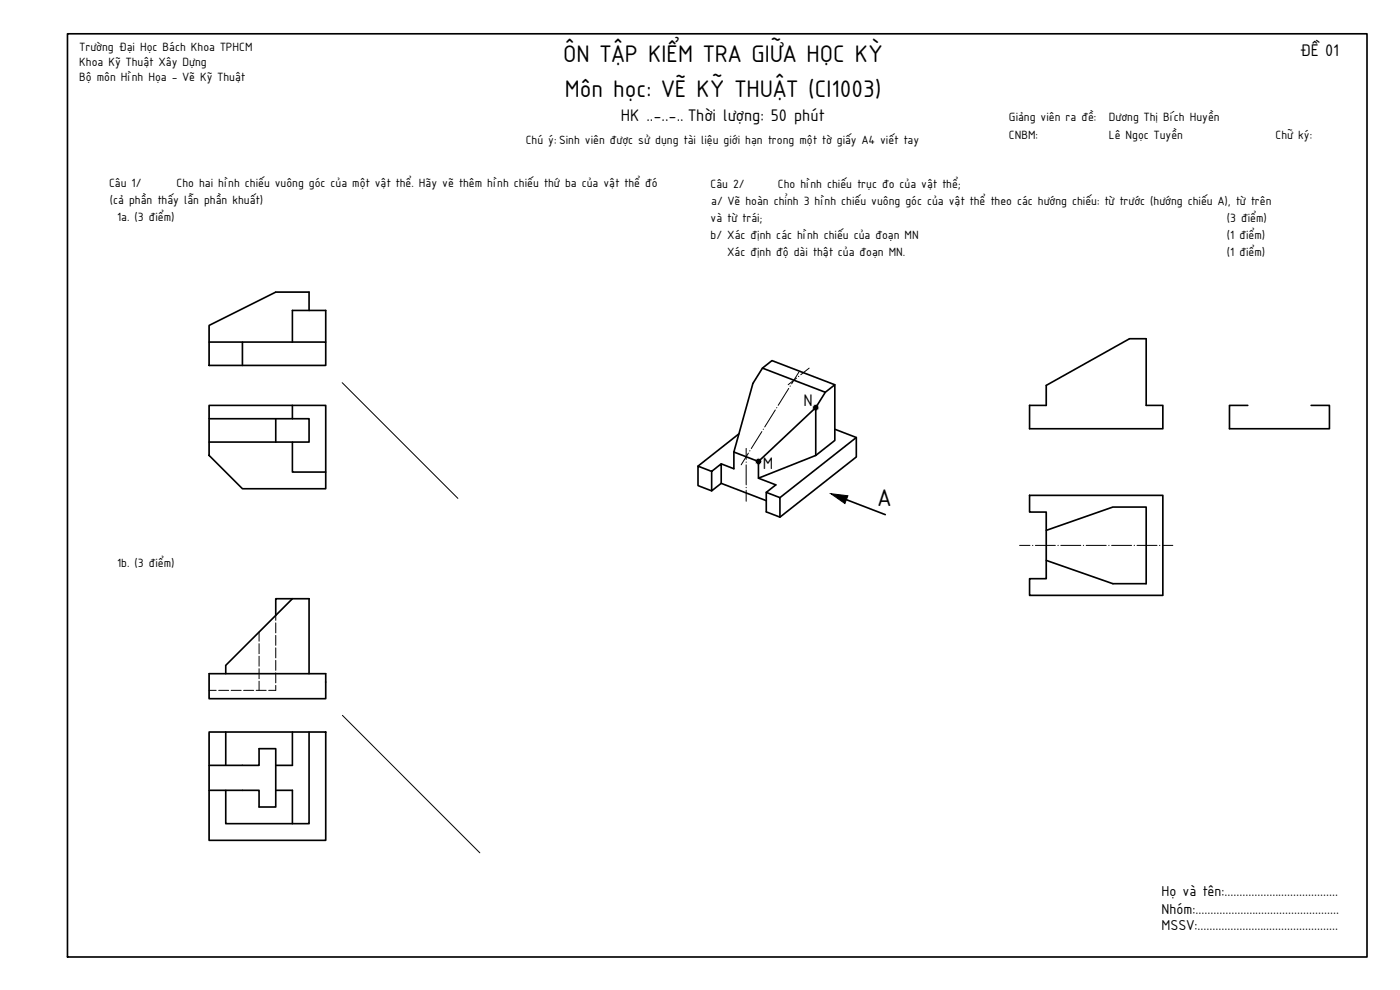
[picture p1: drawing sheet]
<svg xmlns="http://www.w3.org/2000/svg" width="420mm" height="297mm" viewBox="0 0 420 297" stroke-linecap="round" stroke-linejoin="round" font-family="sans-serif">
<!-- layer: DIM -->
<g fill="none" stroke="#000" stroke-width=".3">
<path d="M236.7 116.5l-3.2 5.1M237.2 115.8l-.1 .1M239 113.5l-2.5 1.9M239.7 112.9l-.1 .1M239.7 111.7l-2.1 3.5M242.8 110.5l-2.5 1.9M223.9 134.5v3.3M223.9 138.6v.1M223.9 139.5v6M224.6 136l-2.2 3.5M225.1 135.2l-.1 .1M228.6 129.5l-3.1 5.1"/>
<path d="M229.1 128.7l-.1 .2M232.7 123l-3.2 5.1M233.1 122.3v.1M223.9 146.2v.1M223.9 147.1v3.3"/>
</g>
<!-- layer: PV-1145 -->
<path d="M228.8 110.4l2.9-2.2 18.8 7.2-2.8 2.3M250.5 115.4v16.7l-5.7 4.6M220.2 135.6v5l-3.8-1.4M221.8 130.2l-12.3 9.7M227.6 138.5l17.2-16.2v14.4l-17.2 6.8zM244.8 122.3l2.9-4.6-18.9-7.3-2.8 4.6-5.8 20.6 7.4 2.9M250.5 128.8l6.5 2.5v5.8l-22.9 18.1M257 131.3l-22.9 18M213.6 141.4l2.8-2.2v5.8l-2.8 2.3zM213.6 141.4l-4.1-1.5v5.8l4.1 1.6M216.4 145l13.6 5.2M227.6 143.5l5.2 2-2.8 2.2v5.9l4.1 1.6v-5.9l-4.1-1.6" fill="none" stroke="#000" stroke-width=".5"/>
<!-- layer: DIM -->
<g fill="#000" stroke="#000" stroke-width=".3">
<path d="M227.1 138.5h.5zM227.1 138.6l.5-.1zM227.2 138.7l.4-.2z"/>
<path d="M227.3 138.1l.3 .4zM227.2 138.2l.4 .3zM227.1 138.3l.5 .2z"/>
<path d="M227.3 138.8l.3-.3zM227.6 138.5l-.1 .4zM227.6 138.5l-.1 .4z"/>
<path d="M227.5 138l.1 .5zM227.4 138l.2 .5zM227.3 138.1l.3 .4z"/>
<path d="M227.6 138.5l.1 .4zM227.6 138.5l.1 .4zM227.6 138.5l.3 .4z"/>
<path d="M227.9 138l-.3 .5zM227.7 138l-.1 .5zM227.6 138v.5z"/>
<path d="M227.6 138.5l.5 .2zM227.6 138.5l.5 .1zM227.6 138.5l.5 .1z"/>
<path d="M227.6 138.5l.5-.2zM227.6 138.5l.5-.2zM227.6 138.5l.5-.3z"/>
<path d="M244.3 122.3h.5zM244.3 122.4l.5-.1zM244.4 122.5l.4-.2z"/>
<path d="M244.5 121.9l.3 .4zM244.4 122l.4 .3zM244.3 122.2l.5 .1z"/>
<path d="M244.5 122.7l.3-.4zM244.8 122.3l-.1 .5zM244.8 122.3v.5z"/>
<path d="M244.7 121.8l.1 .5zM244.6 121.9l.2 .4zM244.5 121.9l.3 .4z"/>
<path d="M244.8 122.3v.5zM244.8 122.3l.1 .5zM244.8 122.3l.4 .4z"/>
<path d="M245.1 121.9l-.3 .4zM244.9 121.8l-.1 .5zM244.8 121.8v.5z"/>
<path d="M244.8 122.3l.5 .2zM244.8 122.3l.5 .2zM244.8 122.3h.5z"/>
<path d="M244.8 122.3h.5zM244.8 122.3l.5-.3zM244.8 122.3l.5-.3z"/>
</g>
<!-- layer: 0 -->
<g fill="none" stroke="#000" stroke-width=".5">
<path d="M20.2 10.1h390.1v277h-390.1zM92.8 93.1v-5.5h-10l-20 10v5M62.8 102.6h35v7h-35zM72.8 102.6v7M87.7 102.6v-9.5h10.1v9.5M314 115.6l25-14h5v20h5v7h-40v-7h5zM62.8 121.6h35v25h-25l-10-10zM62.8 125.6h30v7h-30M82.8 125.6v7M87.7 132.6v9h10.1M87.7 121.6v4M374.5 121.6h-5.5v7h30v-7h-5.5"/>
<path d="M254 149.9l11.7 4.5M309 148.6h40v30h-40v-5h5v-20h-5zM314 159.1l20-7h10v23h-10l-20-7M87.7 179.6h-4.9v5M62.8 202.1h35v7.5h-35zM62.8 219.6h35v32.5h-35zM67.7 202.1v-2.5l20-20h5.1v22.5M67.7 219.6v10M87.7 219.6v10h-4.9M92.8 219.6v27.5h-25.1v-10M62.8 229.6h14.9v-5h5.1v17.5h-5.1v-5h-14.9M82.8 237.1h4.9v10"/>
</g>
<path d="M249.3 148.1l5.2 .6-.9 2.4z" fill="#000" stroke="#000" stroke-width=".3"/>
<!-- layer: THIN -->
<path d="M102.7 114.8l34.7 34.7M102.8 214.6l41.2 41.3" fill="none" stroke="#000" stroke-width=".3"/>
<!-- layer: Truc -->
<g fill="none" stroke="#000" stroke-width=".3">
<path d="M306 163.6h3.1M309.9 163.6h.1M310.7 163.6h6M317.5 163.6h.1M318.4 163.6h6M325.1 163.6h.1M326 163.6h6M332.7 163.6h.2M333.6 163.6h6M340.4 163.6h.1M341.2 163.6h6M348 163.6h.1"/>
<path d="M348.9 163.6h3.1"/>
</g>
<!-- layer: Hidden -->
<g fill="none" stroke="#000" stroke-width=".3">
<path d="M77.7 189.6v2.8M77.7 193.1v3M77.7 196.9v3M82.8 184.6v1.5M82.8 186.9v3M82.8 190.6v3M82.8 194.4v3M82.8 198.1v3M62.8 207.1h2.1M65.6 207.1h3M69.4 207.1h3M73.1 207.1h3"/>
<path d="M76.9 207.1h3M77.7 200.6v3M77.7 204.4v2.7M82.8 201.9v3M82.8 205.6v1.5h-2.2"/>
</g>
<g font-size="7.8">
<text x="169.1" y="18.7">ÔN TẬP KIỂM TRA GIỮA HỌC KỲ</text>
<text x="169.6" y="29">Môn học: VẼ KỸ THUẬT (CI1003)</text>
<text x="263.5" y="151.8">A</text>
</g>
<g font-size="5.4">
<text x="390.1" y="16.9">ĐỀ 01</text>
<text x="186.3" y="36.2">HK ..-..-.. Thời lượng: 50 phút</text>
<text x="241.1" y="121.8">N</text>
<text x="229" y="140.7">M</text>
</g>
<g font-size="4.7">
<text x="348.6" y="268.8">Họ và tên:......................................</text>
<text x="348.6" y="274.1">Nhóm:................................................</text>
<text x="348.6" y="279.1">MSSV:...............................................</text>
</g>
<g font-size="3.9">
<text x="23.9" y="15.3">Trường Đại Học Bách Khoa TPHCM</text>
<text x="23.8" y="19.7">Khoa Kỹ Thuật Xây Dựng</text>
<text x="23.8" y="24.4">Bộ môn Hình Họa - Vẽ Kỹ Thuật</text>
<text x="302.8" y="36.4">Giảng viên ra đề:</text>
<text x="302.8" y="41.7">CNBM:</text>
<text x="332.8" y="36.4">Dương Thị Bích Huyền</text>
<text x="332.8" y="41.7">Lê Ngọc Tuyền</text>
<text x="382.8" y="41.7">Chữ ký:</text>
<text x="157.8" y="43.3">Chú ý: Sinh viên được sử dụng tài liệu giới hạn trong một tờ giấy A4 viết tay</text>
<text x="32.7" y="56.1">Câu 1/</text>
<text x="53" y="56.1">Cho hai hình chiếu vuông góc của một vật thể. Hãy vẽ thêm hình chiếu thứ ba của vật thể đó</text>
<text x="213.2" y="56.4">Câu 2/</text>
<text x="233.5" y="56.4">Cho hình chiếu trục đo của vật thể;</text>
<text x="33" y="61.1">(cả phần thấy lẫn phần khuất)</text>
<text x="213.5" y="61.5">a/ Vẽ hoàn chỉnh 3 hình chiếu vuông góc của vật thể theo các hướng chiếu: từ trước (hướng chiếu A), từ trên</text>
<text x="35.2" y="66.3">1a. (3 điểm)</text>
<text x="213.2" y="66.6">và từ trái;</text>
<text x="213.2" y="71.7">b/ Xác định các hình chiếu của đoạn MN</text>
<text x="368.2" y="66.6">(3 điểm)</text>
<text x="368.2" y="71.7">(1 điểm)</text>
<text x="218.2" y="76.7">Xác định độ dài thật của đoạn MN.</text>
<text x="368.2" y="76.7">(1 điểm)</text>
<text x="35.2" y="170.1">1b. (3 điểm)</text>
</g>
</svg>
